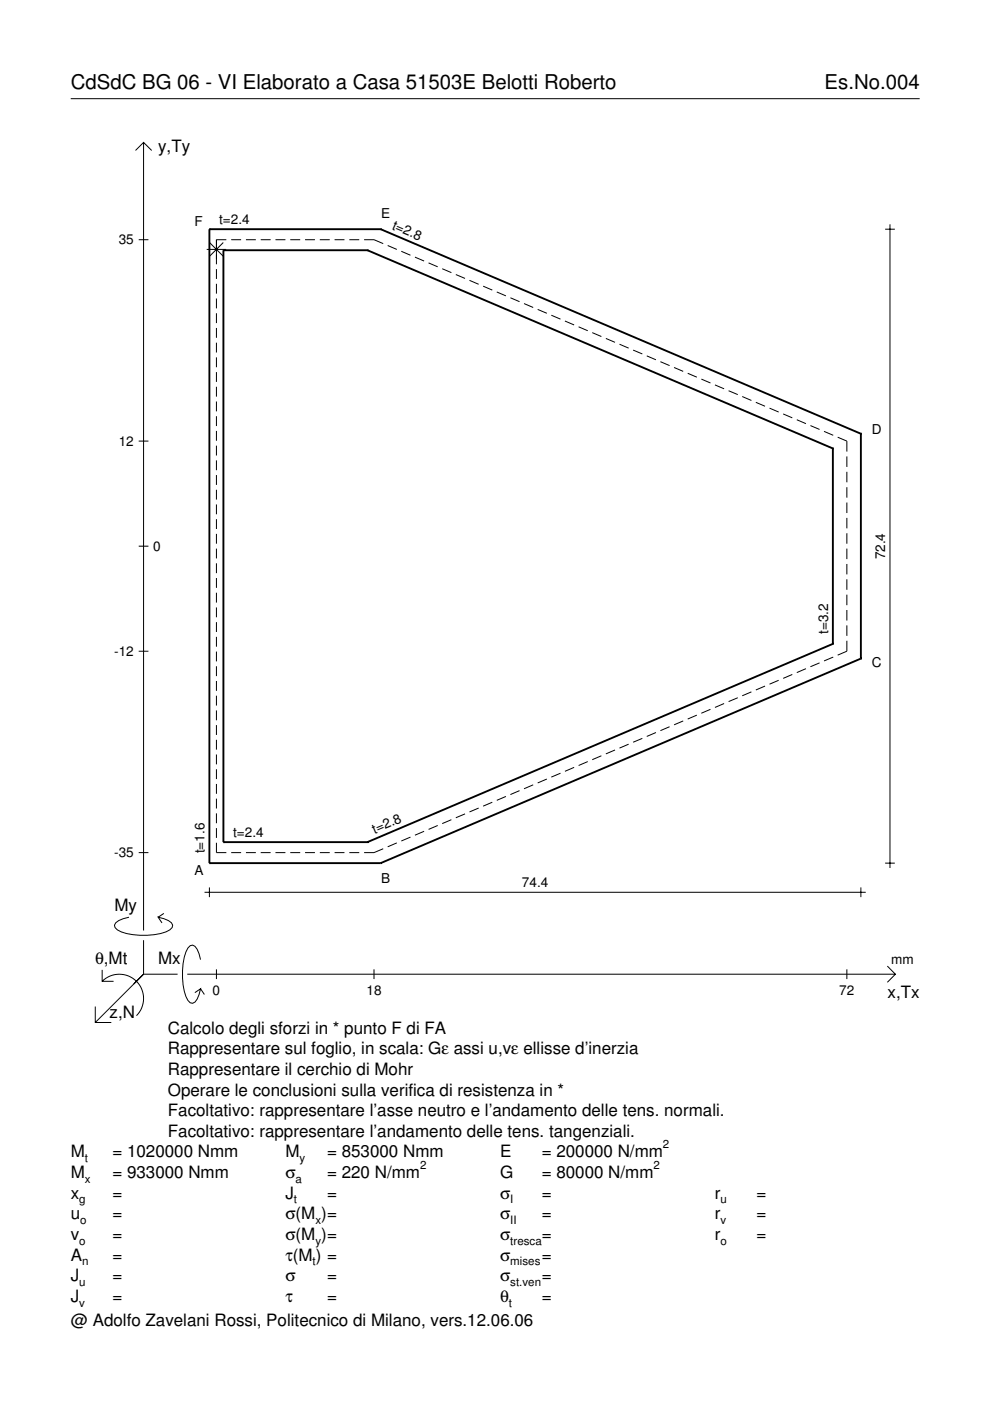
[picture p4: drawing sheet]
<svg xmlns="http://www.w3.org/2000/svg" width="210mm" height="297mm" viewBox="0 0 210 297" stroke-linecap="round" stroke-linejoin="round" font-family="sans-serif">
<g fill="none" stroke="#000" stroke-width=".21">
<path d="M15 20.9h180M28.7 31.9l1.7-1.7 1.8 1.7M30.4 30.2v167.1M29.4 50.8h2.1M43.8 52.9h4.1M44.4 51.4l2.9 2.9M45.9 57.1v2M47.3 51.4l-2.9 2.9M48 50.8h-2.1v5.2M49 50.8h2.1M52.1 50.8h2.1M55.3 50.8h2.1"/>
<path d="M58.4 50.8h2.1M61.5 50.8h2.1M64.7 50.8h2.1M67.8 50.8h2.1M70.9 50.8h2.1M74.1 50.8h2.1M77.2 50.8h2.1l1.9 .9M82.2 52.1l1.9 .8M85.1 53.3l1.9 .8M88 54.5l1.9 .8M90.9 55.7l1.9 .9M93.8 57l1.9 .8"/>
<path d="M96.6 58.2l2 .8M99.5 59.4l2 .9M187.7 48.6h2M188.7 47.6v136.4M45.9 60.2v2.1M45.9 63.3v2.1M45.9 66.4v2.1M45.9 69.5v2.1M45.9 72.7v2M45.9 75.8v2.1M45.9 78.9v2.1M102.4 60.7l2 .8"/>
<path d="M105.3 61.9l2 .8M108.2 63.1l2 .9M111.1 64.4l1.9 .8M114 65.6l1.9 .8M116.9 66.8l1.9 .9M119.8 68.1l1.9 .8M122.7 69.3l1.9 .8M125.6 70.5l1.9 .9M128.5 71.8l1.9 .8M131.3 73l2 .8M134.2 74.2l2 .8M137.1 75.5l2 .8"/>
<path d="M140 76.7l2 .8M142.9 77.9l2 .8M145.8 79.1l1.9 .9M29.4 93.5h2.1M45.9 82v2.1M45.9 85.1v2.1M45.9 88.2v2.1M45.9 91.4v2.1M45.9 94.5v2.1M45.9 97.6v2.1M148.7 80.4l1.9 .8M151.6 81.6l1.9 .8"/>
<path d="M154.5 82.8l1.9 .9M157.4 84.1l1.9 .8M160.3 85.3l1.9 .8M163.2 86.5l1.9 .9M166 87.8l2 .8M168.9 89l2 .8M171.8 90.2l2 .9M174.7 91.5l2 .8M177.6 92.7l2 .8v2.2M179.6 96.8v2.2M29.4 115.8h2.1M45.9 100.7v2.1"/>
<path d="M45.9 103.8v2.1M45.9 107v2M45.9 110.1v2.1M45.9 113.2v2.1M45.9 116.3v2.1M45.9 119.4v2.1M179.6 100v2.3M179.6 103.3v2.2M179.6 106.5v2.3M179.6 109.8v2.2M179.6 113.1v2.2M179.6 116.3v2.2"/>
<path d="M179.6 119.6v2.2M29.4 138.1h2.1M45.9 122.6v2M45.9 125.7v2.1M45.9 128.8v2.1M45.9 131.9v2.1M45.9 135v2.1M45.9 138.1v2.1M176.7 139.3l-2 .8M179.6 122.8v2.3M179.6 126.1v2.2M179.6 129.3v2.3"/>
<path d="M179.6 132.6v2.2M179.6 135.9v2.2l-2 .8M45.9 141.3v2.1M45.9 144.4v2.1M45.9 147.5v2.1M45.9 150.6v2.1M45.9 153.7v2.1M45.9 156.9v2M45.9 160v2.1M130.4 159l-1.9 .8M133.3 157.8l-2 .8M136.2 156.6l-2 .8"/>
<path d="M139.1 155.3l-2 .8M142 154.1l-2 .8M144.9 152.9l-2 .8M147.7 151.6l-1.9 .9M150.6 150.4l-1.9 .8M153.5 149.2l-1.9 .8M156.4 147.9l-1.9 .9M159.3 146.7l-1.9 .8M162.2 145.5l-1.9 .8M165.1 144.2l-1.9 .9M168 143l-2 .8M170.9 141.8l-2 .8"/>
<path d="M173.8 140.5l-2 .9M45.9 178.7v2.1h2.1M45.9 163.1v2.1M45.9 166.2v2.1M45.9 169.3v2.1M45.9 172.5v2M45.9 175.6v2.1M81.2 180l-1.9 .8h-2.1M84.1 178.7l-1.9 .8M87 177.5l-1.9 .8M89.9 176.3l-1.9 .8M92.8 175l-1.9 .9"/>
<path d="M95.7 173.8l-1.9 .8M98.6 172.6l-2 .8M101.5 171.3l-2 .9M104.4 170.1l-2 .8M107.3 168.9l-2 .8M110.2 167.6l-2 .9M113 166.4l-1.9 .8M115.9 165.2l-1.9 .8M118.8 163.9l-1.9 .9M121.7 162.7l-1.9 .8M124.6 161.5l-1.9 .8M127.5 160.2l-1.9 .9"/>
<path d="M27.3 194.5a3.6 3.6 0 0 0-3 1.7l.1 .5a5.6 5.6 0 0 0 3.8 1.5 13.4 13.4 0 0 0 7.8-1l.5-.5 .1-.5a3.6 3.6 0 0 0-3.1-1.7l.8 1.2M29.4 180.8h2.1M30.4 199.3v7.3M34.7 193.7l-1.2 .8M43.4 189.2h140.2M44.4 188.2v2M49 180.8h2.1M52.1 180.8h2.1M55.3 180.8h2.1M58.4 180.8h2.1M61.5 180.8h2.1M64.7 180.8h2.1"/>
<path d="M67.8 180.8h2.1M70.9 180.8h2.1M74.1 180.8h2.1M182.5 188.2v2M187.7 183h2M20.2 213.4v3.4h3.4M21.7 208.1a5.1 5.1 0 0 1 7.2 0 5.1 5.1 0 0 1 0 7.2M21.7 205.6v2.5h2.4M30.4 206.6l-10.2 10.2M30.4 206.6h7.2M39.7 206.6h150.1M42.5 203.5a3.6 3.6 0 0 0-1.7-3.1l-.5 .1a5.7 5.7 0 0 0-1.5 3.8 13.3 13.3 0 0 0 1 7.8l.5 .5 .5 .1a3.6 3.6 0 0 0 1.7-3.1l-1.2 .9"/>
<path d="M42.5 209.6l.8 1.3M45.9 205.5v2.1M79.3 205.5v2.1M179.6 205.5v2.1M188.1 204.8l1.7 1.8-1.7 1.7"/>
</g>
<g fill="none" stroke="#000" stroke-width=".4">
<path d="M44.4 48.6h.1M44.4 48.6h36.3M44.4 48.6v134.4M47.4 53.1h.1M47.4 53.1h30.5M47.4 53.1v125.5M77.9 53.1h.1M77.9 53.1l98.7 42M80.7 48.6h.1M80.7 48.6l101.8 43.4M176.6 95.1h.1M176.6 95.1v41.4"/>
<path d="M182.5 92h.1M182.5 92v47.6M176.6 136.5h.1M176.6 136.5l-98.7 42.1M182.5 139.6h.1M182.5 139.6l-101.8 43.4M47.4 178.6h.1M47.4 178.6h30.5M77.9 178.6h.1M44.4 183h.1M44.4 183h36.3M80.7 183h.1"/>
</g>
<g font-size="4.3">
<text x="15" y="18.9">CdSdC BG 06 - VI Elaborato a Casa 51503E Belotti Roberto</text>
<text x="174.8" y="18.9">Es.No.004</text>
</g>
<g font-size="3.6">
<text x="33.5" y="32.3">y,Ty</text>
<text x="24.3" y="193.2">My</text>
<text x="20.1" y="204.5">θ,Mt</text>
<text x="33.5" y="204.5">Mx</text>
<text x="23.2" y="215.8">z,N</text>
<text x="188.2" y="211.7">x,Tx</text>
<text x="35.6" y="219.2">Calcolo degli sforzi in * punto F di FA</text>
<text x="35.6" y="227.9">Rappresentare il cerchio di Mohr</text>
<text x="35.6" y="223.5">Rappresentare sul foglio, in scala: Gε assi u,vε ellisse d’inerzia</text>
<text x="35.6" y="232.3">Operare le conclusioni sulla verifica di resistenza in *</text>
<text x="35.6" y="236.7">Facoltativo: rappresentare l’asse neutro e l’andamento delle tens. normali.</text>
<text x="15" y="245.4">M</text>
<text x="23.8" y="245.4">= 1020000 Nmm</text>
<text x="35.6" y="241">Facoltativo: rappresentare l’andamento delle tens. tangenziali.</text>
<text x="60.5" y="245.4">M</text>
<text x="69.3" y="245.4">= 853000 Nmm</text>
<text x="106" y="245.4">E</text>
<text x="114.9" y="245.4">= 200000 N/mm</text>
<text x="15" y="249.8">M</text>
<text x="23.8" y="249.8">= 933000 Nmm</text>
<text x="60.5" y="249.8">σ</text>
<text x="69.3" y="249.8">= 220 N/mm</text>
<text x="106" y="249.8">G</text>
<text x="114.9" y="249.8">= 80000 N/mm</text>
<text x="15" y="254.2">x</text>
<text x="23.8" y="254.2">=</text>
<text x="60.5" y="254.2">J</text>
<text x="69.3" y="254.2">=</text>
<text x="106" y="254.2">σ</text>
<text x="114.9" y="254.2">=</text>
<text x="151.5" y="254.2">r</text>
<text x="160.4" y="254.2">=</text>
<text x="15" y="258.5">u</text>
<text x="15" y="262.9">v</text>
<text x="23.8" y="258.5">=</text>
<text x="23.8" y="262.9">=</text>
<text x="60.5" y="262.9">σ(M )=</text>
<text x="60.5" y="258.5">σ(M )=</text>
<text x="106" y="258.5">σ</text>
<text x="106" y="262.9">σ</text>
<text x="114.9" y="258.5">=</text>
<text x="114.9" y="262.9">=</text>
<text x="151.5" y="258.5">r</text>
<text x="151.5" y="262.9">r</text>
<text x="160.4" y="258.5">=</text>
<text x="160.4" y="262.9">=</text>
<text x="15" y="267.3">A</text>
<text x="23.8" y="267.3">=</text>
<text x="60.5" y="267.3">τ(M ) =</text>
<text x="106" y="267.3">σ</text>
<text x="114.9" y="267.3">=</text>
<text x="15" y="271.7">J</text>
<text x="23.8" y="271.7">=</text>
<text x="60.5" y="271.7">σ</text>
<text x="69.3" y="271.7">=</text>
<text x="106" y="271.7">σ</text>
<text x="114.9" y="271.7">=</text>
<text x="15" y="281.2">@ Adolfo Zavelani Rossi, Politecnico di Milano, vers.12.06.06</text>
<text x="15" y="276">J</text>
<text x="23.8" y="276">=</text>
<text x="60.5" y="276">τ</text>
<text x="69.3" y="276">=</text>
<text x="106" y="276">θ</text>
<text x="114.9" y="276">=</text>
</g>
<g font-size="2.9">
<text x="41.3" y="47.8">F</text>
<text x="46.5" y="47.6">t=2.4</text>
<text x="80.8" y="46.2">E</text>
<text x="25.2" y="51.8">35</text>
<text x="83" y="48.5" transform="rotate(23 83 48.5)">t=2.8</text>
<text x="25.2" y="94.5">12</text>
<text x="184.8" y="91.9">D</text>
<text x="32.5" y="116.8">0</text>
<text x="187.7" y="118.6" transform="rotate(-90 187.7 118.6)">72.4</text>
<text x="175.6" y="134.5" transform="rotate(-90 175.6 134.5)">t=3.2</text>
<text x="24.2" y="139.1">-12</text>
<text x="184.8" y="141.5">C</text>
<text x="49.4" y="177.5">t=2.4</text>
<text x="79.4" y="176.8" transform="rotate(-23 79.4 176.8)">t=2.8</text>
<text x="24.2" y="181.8">-35</text>
<text x="41.3" y="185.6">A</text>
<text x="43.4" y="180.9" transform="rotate(-90 43.4 180.9)">t=1.6</text>
<text x="80.8" y="187.2">B</text>
<text x="110.7" y="188.2">74.4</text>
<text x="189" y="204.5">mm</text>
<text x="45.1" y="210.9">0</text>
<text x="77.7" y="210.9">18</text>
<text x="178" y="210.9">72</text>
</g>
<g font-size="2.4">
<text x="140.6" y="243.4">2</text>
<text x="18" y="246.4">t</text>
<text x="18" y="250.8">x</text>
<text x="62.7" y="250.8">a</text>
<text x="63.5" y="246.4">y</text>
<text x="89.1" y="247.8">2</text>
<text x="138.6" y="247.8">2</text>
<text x="16.8" y="255.2">g</text>
<text x="62.3" y="255.2">t</text>
<text x="108.2" y="255.2">I</text>
<text x="152.7" y="255.2">u</text>
<text x="16.8" y="263.9">o</text>
<text x="17" y="259.5">o</text>
<text x="66.9" y="259.5">x</text>
<text x="66.9" y="263.9">y</text>
<text x="108.2" y="259.5">II</text>
<text x="108.2" y="263.9">tresca</text>
<text x="152.7" y="259.5">v</text>
<text x="152.7" y="263.9">o</text>
<text x="17.4" y="268.3">n</text>
<text x="66.3" y="268.3">t</text>
<text x="108.2" y="268.3">mises</text>
<text x="16.8" y="272.7">u</text>
<text x="108.2" y="272.7">st.ven</text>
<text x="16.8" y="277">v</text>
<text x="107.9" y="277">t</text>
</g>
</svg>
